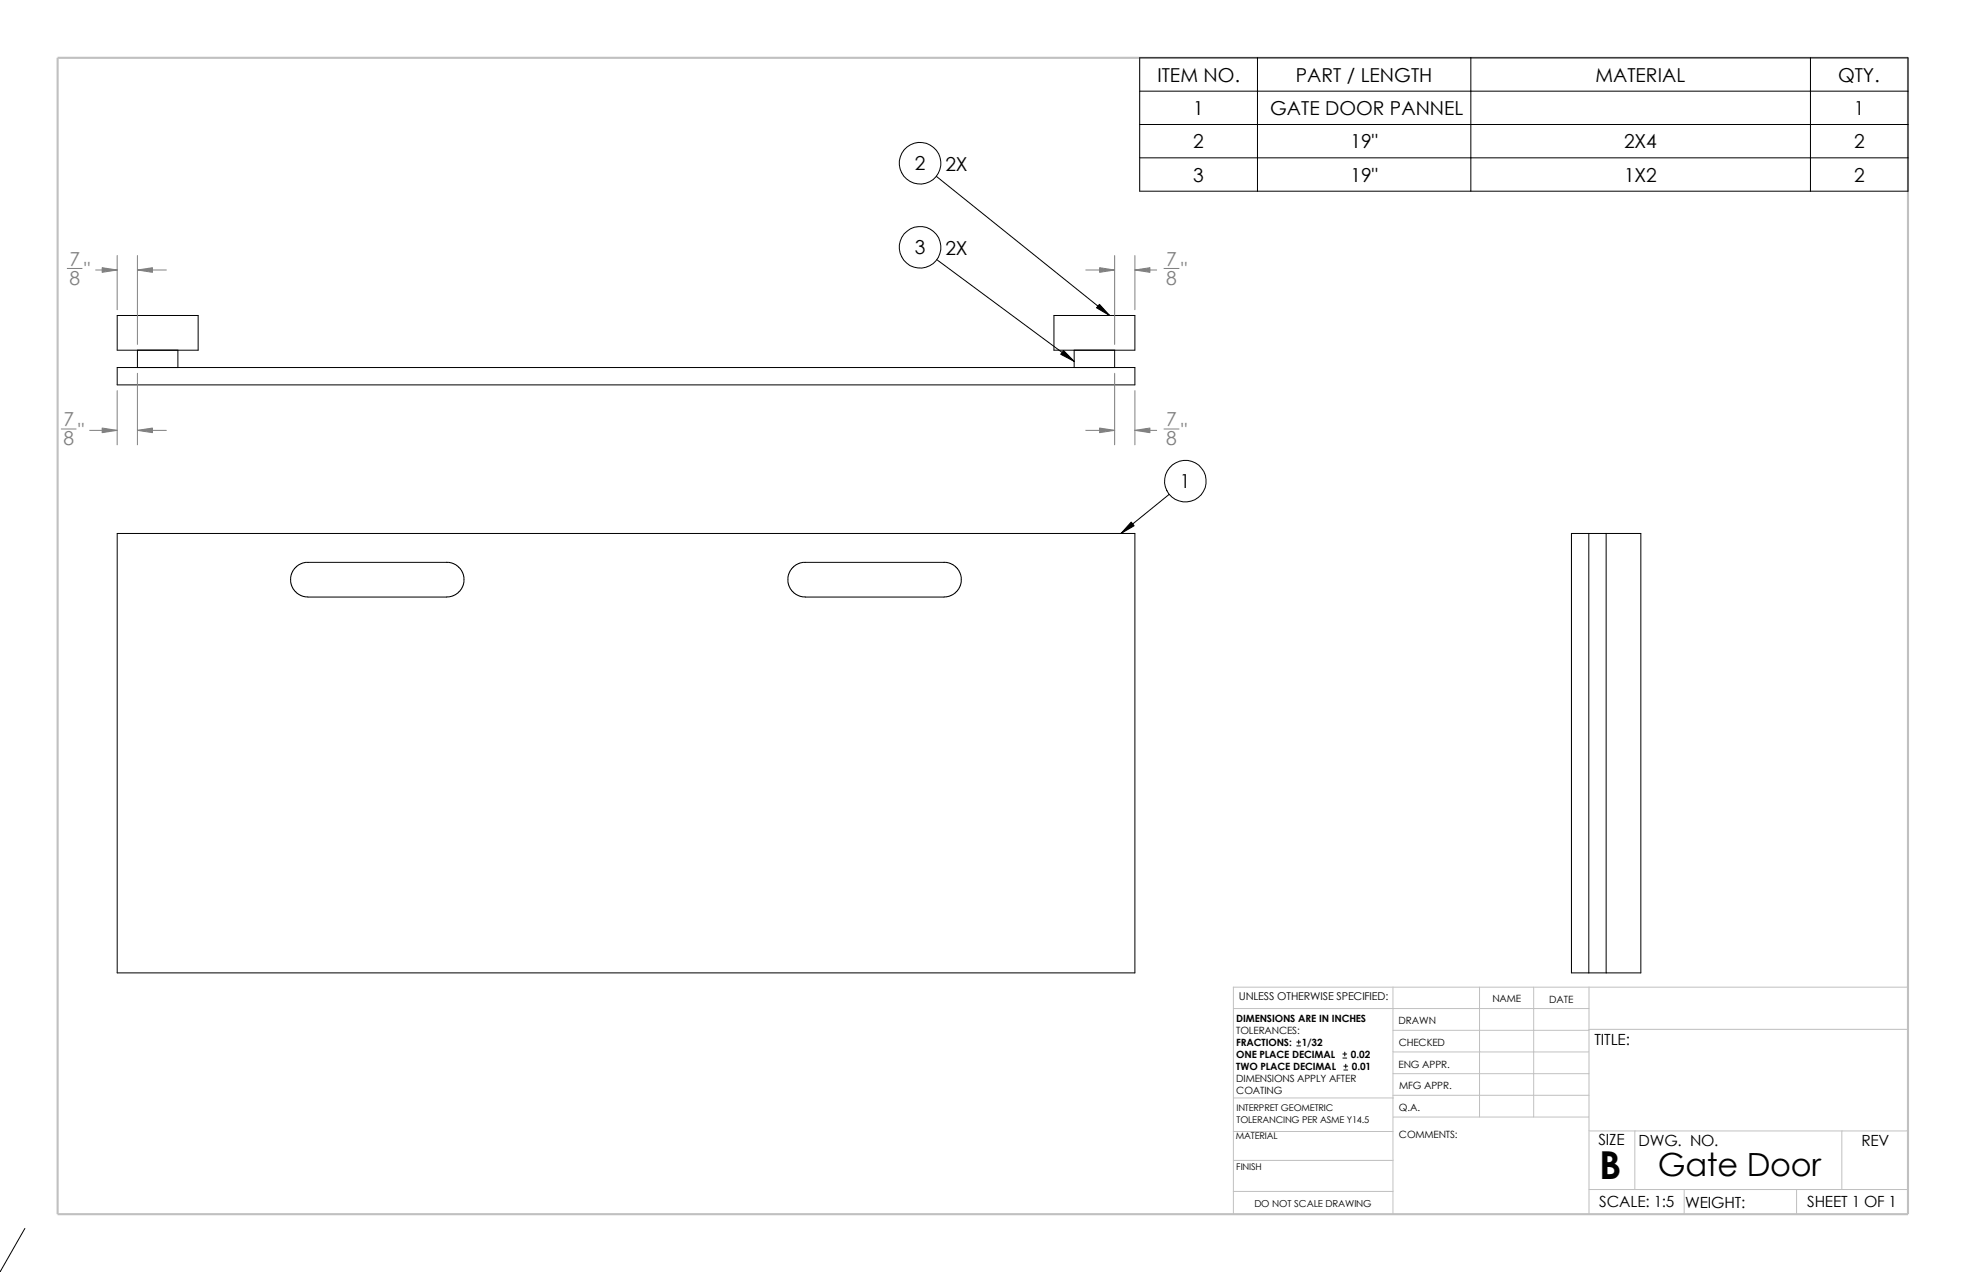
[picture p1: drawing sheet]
<svg xmlns="http://www.w3.org/2000/svg" width="432mm" height="279mm" viewBox="0 0 432 279" stroke-linecap="round" stroke-linejoin="round" font-family="sans-serif">
<g fill="none" stroke="#c0c0c0" stroke-width=".22">
<path d="M305.9 216.8v49.9M325 216.8v28.6M336.8 216.8v28.6M349 216.8v49.9M419.1 216.8h-148.2v49.9M270.9 221.5h78.1M305.9 226.3h43.1M305.9 231.1h43.1M305.9 235.8h43.1M349 226.1h70.1M270.9 248.5h35.1M270.9 254.9h35"/>
<path d="M270.9 241.2h35.1M305.9 240.6h43.1M306 245.4h43M349 248.4h70.1M359.1 248.4v12.9M404.5 248.4v12.9M270.9 261.7h35M349 261.3h70.1M369.9 261.3v5.4M394.6 261.3v5.4"/>
</g>
<path d="M12.7 12.7h406.4v254h-406.4z" fill="none" stroke="#c0c0c0" stroke-width=".47"/>
<g fill="none" stroke="#000" stroke-width=".22">
<path d="M250.3 12.7h168.8v29.3h-168.8zM276.2 12.7v29.3M323 12.7v29.3M397.6 12.7v29.3M205.7 38.7l38 30.6M250.3 20h168.8M250.3 27.3h168.8M250.3 34.7h168.8M205.7 57l30.2 22.4M25.7 69.3h17.8v7.6h-17.8zM30.2 76.9v3.8M39.1 76.9v3.8"/>
<path d="M231.5 69.3h17.8v7.6h-17.8zM235.9 76.9v3.8M244.8 76.9v3.8M25.7 80.7h223.6v3.8h-223.6zM25.7 117.2h223.6v96.5h-223.6zM256.8 108.6l-10.6 8.6M345.1 117.2h15.3v96.5h-15.3zM349 117.2v96.5M352.8 117.2v96.5M98.1 123.5l-31.3 .1-1.2 .5-1.2 1.2-.5 1.2-.1 1.4 .6 1.5 .6 .7 1.2 .8 1.4 .2M98.1 123.5l1.5 .3 1.2 .7 .5 .8 .6 1.4v1.4l-.6 1.3-.8 .9-1.3 .7-1.1 .1h-30.5M207.3 123.5l1.5 .3 1.2 .7 .9 1.4 .3 1.4-.3 1.3-.8 1.4-.7 .6-1.5 .5h-31.6l-1.5-.5-.7-.6-.8-1.2-.2-.9v-1.4l.5-1.2 1.2-1.2 1.5-.6h31"/>
<path d="M284.8 229.7h.9M284.8 228.9h.9M285.2 228.5v.8M294.9 232.4h.9M294.9 231.5h.9M295.1 235h.9M295.1 234.2h.9M295.4 231.1v.8M295.6 233.8v.8M5.5 269.8l-5.6 9.5"/>
<circle cx="202.1" cy="35.9" r="4.6"/>
<circle cx="202.1" cy="54.3" r="4.6"/>
<circle cx="260.4" cy="105.7" r="4.6"/>
</g>
<path d="M233.6 77l2.3 2.4-2.9-1.6zM241.5 66.8l2.2 2.5-2.9-1.7zM248.5 114.7l.6 .8-2.9 1.7z" fill="#000" stroke="#000" stroke-width=".22"/>
<g fill="none" stroke="#808080" stroke-width=".22">
<path d="M14.8 59h3.2M21 59.3h4.7M25.7 56.1v11.9M30.2 59.3h6.3M30.2 56.1v19.5M238.5 59.3h6.3M244.8 56.1v19.5M249.3 56.1v11.9M249.3 59.3h4.7M255.7 59h3.3M13.5 94.2h3.2M19.7 94.5h6"/>
<path d="M25.7 85.8v11.9M30.2 94.5h6.3M30.2 82v15.7M238.5 94.5h6.3M244.8 82v15.7M249.3 94.5h4.7M249.3 85.8v11.9M255.7 94.2h3.3"/>
</g>
<g fill="#808080" stroke="#808080" stroke-width=".22">
<path d="M241.5 94l3.3 .5-3.3 .5z"/>
<path d="M249.3 94.5l3.3-.5v1z"/>
<path d="M241.5 58.8l3.3 .5-3.3 .5z"/>
<path d="M249.3 59.3l3.3-.5v1z"/>
<path d="M30.2 94.5l3.3-.5v1z"/>
<path d="M22.4 94l3.3 .5-3.3 .5z"/>
<path d="M30.2 59.3l3.3-.5v1z"/>
<path d="M22.4 58.8l3.3 .5-3.3 .5z"/>
</g>
<text font-size="8.5" x="351.2" y="259">B</text>
<text font-size="7" x="364.2" y="258.2">Gate Door</text>
<g font-size="4.2">
<text x="254.2" y="17.9">ITEM NO.</text>
<text x="284.6" y="17.9">PART / LENGTH</text>
<text x="350.4" y="17.9">MATERIAL</text>
<text x="403.7" y="17.9">QTY.</text>
<text x="262.1" y="25.3">1</text>
<text x="279" y="25.3">GATE DOOR PANNEL</text>
<text x="407.1" y="25.3">1</text>
<text x="262.1" y="32.6">2</text>
<text x="296.6" y="32.6">19&quot;</text>
<text x="356.7" y="32.6">2X4</text>
<text x="407.2" y="32.6">2</text>
<text x="200.9" y="37.4">2</text>
<text x="207.6" y="37.5">2X</text>
<text x="262.1" y="39.9">3</text>
<text x="296.6" y="39.9">19&quot;</text>
<text x="356.7" y="39.9">1X2</text>
<text x="407.2" y="39.9">2</text>
<text x="200.9" y="55.9">3</text>
<text x="207.6" y="56">2X</text>
<text x="259.2" y="107.3">1</text>
</g>
<g font-size="4.2" fill="#808080">
<text x="15.2" y="58.4">7</text>
<text x="256.1" y="58.4">7</text>
<text x="15.2" y="62.6">8</text>
<text x="18.5" y="60.7">&quot;</text>
<text x="256.1" y="62.6">8</text>
<text x="259.4" y="60.7">&quot;</text>
<text x="13.9" y="93.6">7</text>
<text x="17.2" y="96">&quot;</text>
<text x="256.1" y="93.6">7</text>
<text x="259.4" y="96">&quot;</text>
<text x="13.9" y="97.8">8</text>
<text x="256.1" y="97.8">8</text>
</g>
<g font-size="3.4">
<text x="350.2" y="229.5">TITLE:</text>
<text x="351.1" y="251.6">SIZE</text>
<text x="359.9" y="251.6">DWG. NO.</text>
<text x="408.9" y="251.7">REV</text>
<text x="351.2" y="265.2">SCALE: 1:5</text>
<text x="370.1" y="265.3">WEIGHT:</text>
<text x="396.9" y="265.2">SHEET 1 OF 1</text>
</g>
<text font-size="2.4" x="272.1" y="219.7">UNLESS OTHERWISE SPECIFIED:</text>
<g font-size="2.2">
<text x="327.8" y="220.2">NAME</text>
<text x="340.3" y="220.2">DATE</text>
<text x="271.5" y="227.2">TOLERANCES:</text>
<text x="271.5" y="224.5">DIMENSIONS ARE IN INCHES</text>
<text x="307.2" y="225">DRAWN</text>
<text x="271.5" y="229.7">FRACTIONS:</text>
<text x="271.5" y="232.4">ONE PLACE DECIMAL</text>
<text x="285.9" y="229.7">1/32</text>
<text x="296.7" y="232.4">0.02</text>
<text x="307.2" y="229.8">CHECKED</text>
<text x="271.5" y="235.1">TWO PLACE DECIMAL</text>
<text x="271.5" y="237.7">DIMENSIONS APPLY AFTER</text>
<text x="296.9" y="235.1">0.01</text>
<text x="307.2" y="234.5">ENG APPR.</text>
<text x="307.3" y="239.2">MFG APPR.</text>
<text x="271.5" y="240.4">COATING</text>
<text x="307.3" y="244">Q.A.</text>
<text x="307.3" y="250.1">COMMENTS:</text>
</g>
<text font-size="2.1" x="275.5" y="265.1">DO NOT SCALE DRAWING</text>
<g font-size="2">
<text x="271.6" y="244.1">INTERPRET GEOMETRIC</text>
<text x="271.4" y="250.1">MATERIAL</text>
<text x="271.6" y="246.6">TOLERANCING PER ASME Y14.5</text>
<text x="271.5" y="257">FINISH</text>
</g>
</svg>
